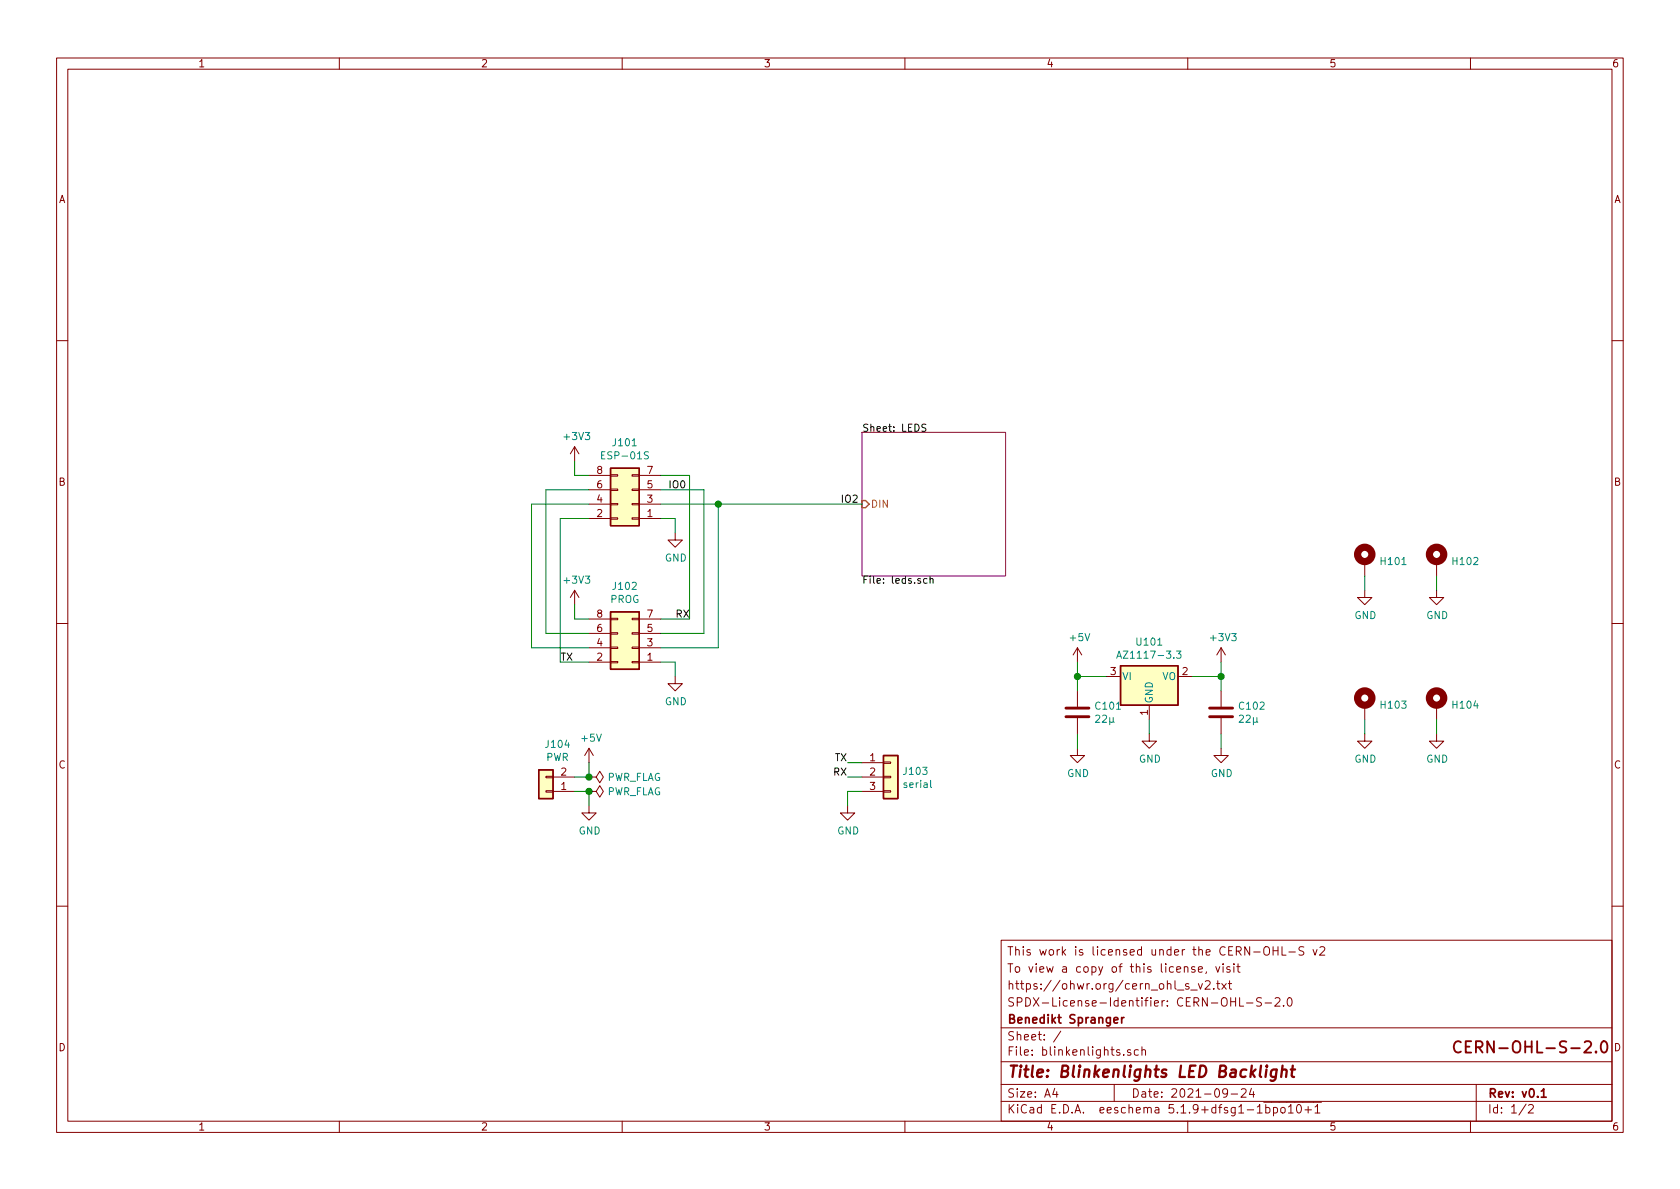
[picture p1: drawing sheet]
<svg xmlns="http://www.w3.org/2000/svg" width="297mm" height="210mm" viewBox="0 0 297 210" stroke-linecap="round" stroke-linejoin="round" font-family="sans-serif">
<g fill="none" stroke="#840000" stroke-width=".18">
<path d="M10 10.3h277v189.9h-277zM12 12.2h273v186.1h-273zM60 10.3v1.9M110 10.3v1.9M160 10.3v1.9M210 10.3v1.9M260 10.3v1.9M10 60.2h2M101.6 79l-.8 1.3M101.6 79v2.5M101.6 79l.8 1.3M285 60.2h2"/>
<path d="M104.1 91.7h3.8M104.1 89.1h3.8M104.1 86.6h3.8M104.1 84.1h3.8M107.9 83.9h1.3v.3h-1.3zM107.9 86.5h1.3v.2h-1.3zM107.9 91.6h1.3v.2h-1.3zM107.9 89h1.3v.3h-1.3zM111.8 83.9h1.2v.3h-1.2zM111.8 86.5h1.2v.2h-1.2zM111.8 91.6h1.2v.2h-1.2zM111.8 89h1.2v.3h-1.2z"/>
<path d="M113 91.7h3.8M113 89.1h3.8M113 86.6h3.8M113 84.1h3.8M119.4 94.2v1.3h1.2l-1.2 1.3-1.3-1.3h1.3M241.3 99.3v2.5M254 99.3v2.5M10 110.3h2M101.6 104.4v2.5M101.6 104.4l-.8 1.3M101.6 104.4l.8 1.3M104.1 117.1h3.8"/>
<path d="M104.1 114.5h3.8M104.1 112h3.8M104.1 109.5h3.8M107.9 109.3h1.3v.3h-1.3zM107.9 111.9h1.3v.2h-1.3zM107.9 117h1.3v.2h-1.3zM107.9 114.4h1.3v.3h-1.3zM111.8 109.3h1.2v.3h-1.2zM111.8 111.9h1.2v.2h-1.2zM111.8 117h1.2v.2h-1.2zM111.8 114.4h1.2v.3h-1.2zM113 117.1h3.8"/>
<path d="M113 114.5h3.8M113 112h3.8M113 109.5h3.8M119.4 119.6v1.3h1.2l-1.2 1.3-1.3-1.3h1.3M190.5 114.5l-.8 1.3M190.5 114.5v2.6M190.5 114.5l.8 1.3M195.6 119.6h2.5M208.3 119.6h2.5M215.9 114.5v2.6M215.9 114.5l-.8 1.3M215.9 114.5l.8 1.3"/>
<path d="M241.3 104.4v1.3h1.3l-1.3 1.2-1.3-1.2h1.3M254 104.4v1.3h1.3l-1.3 1.2-1.3-1.2h1.3M285 110.3h2M96.5 137.3h1.3v.2h-1.3zM96.5 139.8h1.3v.3h-1.3zM97.8 139.9h3.8M97.8 137.4h3.8M104.1 139.9h1.3l.6-1 .7 1-.7 1.1-.6-1.1M104.1 139.9h.1M104.1 137.4h1.3l.6-1 .7 1-.7 1-.6-1M104.1 137.4h.1M104.1 132.3l-.7 1.3"/>
<path d="M104.1 132.3v2.6M104.1 132.3l.8 1.3M152.4 139.9h3.8M152.4 137.4h3.8M152.4 134.9h3.8M156.2 139.8h1.3v.3h-1.3zM156.2 134.7h1.3v.3h-1.3zM156.2 137.3h1.3v.2h-1.3zM190.5 132.3v1.3h1.3l-1.3 1.3-1.3-1.3h1.3M190.5 122.2v2.8M190.5 127v2.8M203.2 129.8v1.3h1.3l-1.3 1.2-1.3-1.2h1.3"/>
<path d="M203.2 124.7v2.5M215.9 132.3v1.3h1.3l-1.3 1.3-1.3-1.3h1.3M215.9 122.2v2.8M215.9 127v2.8M241.3 129.8v1.3h1.3l-1.3 1.2-1.3-1.2h1.3M241.3 124.7v2.5M254 129.8v1.3h1.3l-1.3 1.2-1.3-1.2h1.3M254 124.7v2.5M104.1 142.5v1.3h1.3l-1.3 1.2-1.2-1.2h1.2M149.9 142.5v1.3h1.2l-1.2 1.2-1.3-1.2h1.3M10 160.2h2M177 166.3h108v32h-108z"/>
<path d="M210.2 174a.37 .37 0 0 0-.6 .1l.1 .3 .5 .1 .1 .1-.3 .3-.4-.1M210.5 175.1h1.2M211.3 171a.37 .37 0 0 0-.6 .1v.3l.6 .1v.1l-.2 .3h-.4M211.9 173.9l.3 1 .4-1M211.9 171.4l.7-.1-.1-.3-.4-.1-.2 .2 .1 .8h.5M213.1 173.6l.2-.2h.4l.2 .2 .1 .3-1 1h1M213.3 171.9l-.1 .3M214.6 174.8v.1M215 170.9l.3 1 .4-1M215.1 173.9h.6M215.3 173.4v1.3l.4 .2M216 173.9l.8 1"/>
<path d="M216.3 170.4v.2M216.3 170.9v1M216.8 173.9l-.8 1M217.2 173.9h.6M217.4 173.4v1.3l.4 .2M217.4 171l-.3-.1-.2 .2 .1 .3 .4 .1v.4h-.5M218.2 170.4v.2M218.2 170.9v1M218.7 170.9h.6M218.9 170.4v1.3l.4 .2M219.2 176.4v1.5h.7M220.4 177.4h1.1"/>
<path d="M223 176.5l-.5-.1-.3 .3 .1 .4 .7 .3v.4l-.3 .1-.5-.1M223.5 167.6l.3-.2a.53 .53 0 0 1 .7 .5v.5a.51 .51 0 0 1-.8 .4 1.05 1.05 0 0 1-.2-1.2zM223.7 177.4h1.1M225.1 167.4v1.5M225.1 168.1h.9M225.5 176.6l.2-.2h.3l.3 .5-.9 1h.9M226 167.4v1.5M226.7 167.4v1.5h.7M226.9 177.8v.1M227.7 176.6l.2-.2a.81 .81 0 0 1 .6 .6 .81 .81 0 0 1-.3 .8l-.1 .1a.79 .79 0 0 1-.4-1.3zM227.9 168.3h1.1M230.5 167.5l-.6-.1-.2 .3 .1 .3 .7 .3v.5l-.3 .1-.5-.1"/>
<path d="M232.2 167.9l.3 1 .4-1M233.4 167.6l.2-.2h.3l.3 .2v.2l-.9 1.1h.9M285 160.2h2M60 198.3v1.9M110 198.3v1.9M160 198.3v1.9M177 194.8h108M177 191.8h108M177 187.8h108M177 181.8h108M186.5 192.5l-.4 1h1M186.8 193v1"/>
<path d="M187.6 182.3l-1.3 2M197 191.8v3M198.7 186.5v.1M199.9 185.7l-.4-.1-.2 .2 .1 .2 .5 .2v.3h-.6M201.3 185.7l-.5-.1-.2 .3v.6l.2 .1 .5-.1M201.9 185.7l.2-.1 .4 .1v.9M201.9 185.1v1.5M210 198.3v1.9M217 193.2l-.1 .2a.48 .48 0 0 1-.6-.1v-.6a.48 .48 0 0 1 .6-.1l.1 .1a1.19 1.19 0 0 1-.2 1.2l-.5 .1M217.7 193.5h1.1M219.5 192.7l.2-.2h.3l.3 .2v.3v.2l-.9 .8h.9M221.3 192.5l-.4 1h.9"/>
<path d="M221.6 193v1M222.3 196.8h.9M223.4 194.9h10.3M223.8 195.9l.4-.1 .3 .3v.6l-.3 .1-.4-.1M223.8 195.3v1.5M225.2 195.9l.4-.1 .3 .3-.1 .6-.2 .1-.4-.1M225.2 195.8v1.5M226.5 196l.2-.2 .5 .2v.5l-.1 .2-.4 .1-.2-.1zM227.8 195.8l.4-.5v1.5M227.8 196.8h.9M229.4 195.4l.2-.1a.8 .8 0 0 1 .5 .8 .8 .8 0 0 1-.5 .7 1 1 0 0 1-.2-1.4zM230.7 196.3h1.2"/>
<path d="M231.3 195.7v1.1M232.5 195.8l.4-.5v1.5M232.5 196.8h.9M260 198.3v1.9M261 191.8v6.5M269.8 195.2l-1.2 2M270.3 195.5l.2-.2h.3l.3 .5-.9 1h.9"/>
</g>
<path d="M198.3 179.9v1M198.7 179.9l-.3 .2-.1 .1M197 180.4l.7-.1-.1-.3-.4-.1-.2 .2v.7h.6M272.5 193l.4-.5v1.5M272.5 194h.9" fill="none" stroke="#840000" stroke-width=".3"/>
<path d="M224 188.4v.2M225.7 189.1l-.2 1.6a.6 .6 0 0 1-.9 .3M225.7 189.2a.68 .68 0 0 0-1 .3v.6l.1 .2 .2 .1 .6-.1M226.7 189.3a.5 .5 0 0 1 .8 .1l-.1 1M226.8 188.4l-.3 2M228.2 189.1h.8M228.6 188.4l-.2 1.8v.1l.4 .1" fill="none" stroke="#840000" stroke-width=".41"/>
<path d="M277.8 185.4h1.5M280.2 184.3l.3-.2 .6 .1a.52 .52 0 0 1 .1 .8l-1.1 1.1h1.2M282.2 185.9v.2l-.1-.1 .1-.1v.2M283.2 184.3a.48 .48 0 0 1 .5-.2 .48 .48 0 0 1 .4 .4 1.03 1.03 0 0 1-.6 1.6 1.21 1.21 0 0 1-.3-1.8z" fill="none" stroke="#840000" stroke-width=".33"/>
<path d="M152.4 76.4h25.4v25.4h-25.4z" fill="none" stroke="#840084" stroke-width=".18"/>
<path d="M163.7 75.1l-.5-.1-.2 .1v.4l.6 .2 .1 .3-.2 .3-.5-.1M163.9 102.4l-.4-.1-.2 .2 .1 .6h.5M164.4 102.4l.2-.1 .3 .1 .1 .7M164.4 101.9v1.2" fill="none" stroke="#000" stroke-width=".18"/>
<path d="M152.4 88.5h.6l.7 .6-.7 .7h-.6z" fill="none" stroke="#848400" stroke-width=".25"/>
<g fill="none" stroke="#840000" stroke-width="1.3">
<circle cx="241.3" cy="98" r="1.27"/>
<circle cx="254" cy="98" r="1.27"/>
<circle cx="241.3" cy="123.4" r="1.27"/>
<circle cx="254" cy="123.4" r="1.27"/>
</g>
<path d="M188.5 126.7h4M188.5 125.2h4M213.9 126.7h4M213.9 125.2h4" fill="none" stroke="#840000" stroke-width=".51"/>
<g fill="#ffffc2" stroke="#ffffc2" stroke-width=".18">
<path d="M95.2 136.1h2.6v5.1h-2.6z"/>
<path d="M156.2 133.6h2.5v7.6h-2.5z"/>
<path d="M107.9 82.8h5.1v10.2h-5.1z"/>
<path d="M198.1 117.7h10.2v7h-10.2z"/>
<path d="M107.9 108.2h5.1v10.2h-5.1z"/>
</g>
<path d="M107.9 82.8h5.1v10.2h-5.1zM107.9 108.2h5.1v10.2h-5.1zM198.1 117.7h10.2v7h-10.2zM95.2 136.1h2.6v5.1h-2.6zM156.2 133.6h2.5v7.6h-2.5z" fill="none" stroke="#840000" stroke-width=".25"/>
<path d="M107 79.9h-.6v1.2h.6M106.4 80.5h.4M197.4 116.4l.5-1.3 .4 1.3M197.6 116h.6M208 115.1h.8l-.4 .5 .4 .1v.6l-.2 .1-.6-.1M164.5 138v1.1l.2 .2" fill="none" stroke="#008484" stroke-width=".18"/>
<g fill="none" stroke="#008400" stroke-width=".18">
<path d="M101.6 81.5v2.6h2.5M104.1 89.1h-10.1v25.4h10.1M104.1 86.6h-7.6v25.4h7.6M104.1 91.7h-5v25.4h5M116.8 89.1h35.6M116.8 84.1h5.1v25.4h-5.1M116.8 86.6h7.7v25.4h-7.7M116.8 91.7h2.6v2.5M127 89.1v25.4h-10.2M101.6 106.9v2.6h2.5M116.8 117.1h2.6v2.5M190.5 119.6h5.1"/>
<path d="M190.5 117.1v5.1M210.8 119.6h5.1M215.9 117.1v5.1M241.3 101.8v2.6M254 101.8v2.6M101.6 139.9h2.5v2.6M104.1 134.9v2.5h-2.5M149.9 137.4h2.5M149.9 134.9h2.5M152.4 139.9h-2.5v2.6M190.5 129.8v2.5M203.2 127.2v2.6"/>
<path d="M215.9 129.8v2.5M241.3 127.2v2.6M254 127.2v2.6"/>
</g>
<g fill="#008400" stroke="#008400" stroke-width=".25">
<circle cx="104.1" cy="139.9" r=".51"/>
<circle cx="104.1" cy="137.4" r=".51"/>
<circle cx="215.9" cy="119.6" r=".51"/>
<circle cx="127" cy="89.1" r=".51"/>
<circle cx="190.5" cy="119.6" r=".51"/>
</g>
<g font-size="2.8" fill="#840000">
<text x="178" y="190.5">Title: Blinkenlights LED Backlight</text>
<text x="255.8" y="186.2">CERN-OHL-S-2.0</text>
</g>
<g font-size="2.1" fill="#840000">
<text x="178" y="172">To view a copy of this license, visit</text>
<text x="178" y="169">This work is licensed under the CERN-OHL-S v2</text>
<text x="178" y="178">SPDX-License-Identifier: CERN-OHL-S-2.0</text>
<text x="178" y="175">https://ohwr.org/cern_ohl_s_v2.txt</text>
<text x="178" y="184">Sheet: /</text>
<text x="178" y="181">Benedikt Spranger</text>
<text x="178" y="186.7">File: blinkenlights.sch</text>
<text x="178" y="196.9">KiCad E.D.A. eeschema 5.1.9+dfsg1-1bpo10+1</text>
<text x="178" y="194.1">Size: A4</text>
<text x="200" y="194.1">Date: 2021-09-24</text>
<text x="263" y="194.1">Rev: v0.1</text>
<text x="263" y="196.9">Id: 1/2</text>
</g>
<g font-size="1.8" fill="#840000">
<text x="35" y="11.9">1</text>
<text x="85" y="11.9">2</text>
<text x="135" y="11.9">3</text>
<text x="185" y="11.9">4</text>
<text x="235" y="11.9">5</text>
<text x="285" y="11.9">6</text>
<text x="10.4" y="35.9">A</text>
<text x="285.4" y="35.9">A</text>
<text x="105.6" y="83.8">8</text>
<text x="114.5" y="83.8">7</text>
<text x="10.4" y="85.9">B</text>
<text x="105.6" y="88.9">4</text>
<text x="105.6" y="86.4">6</text>
<text x="114.5" y="88.9">3</text>
<text x="114.5" y="86.4">5</text>
<text x="285.4" y="85.9">B</text>
<text x="105.6" y="91.4">2</text>
<text x="114.5" y="91.4">1</text>
<text x="105.6" y="111.8">6</text>
<text x="105.6" y="109.2">8</text>
<text x="114.5" y="111.8">5</text>
<text x="114.5" y="109.2">7</text>
<text x="105.6" y="116.8">2</text>
<text x="105.6" y="114.3">4</text>
<text x="114.5" y="116.8">1</text>
<text x="114.5" y="114.3">3</text>
<text x="196.4" y="119.4">3</text>
<text x="209.1" y="119.4">2</text>
<text x="202.9" y="126.5" transform="rotate(-90 202.9 126.5)">1</text>
<text x="10.4" y="135.9">C</text>
<text x="99.2" y="137.2">2</text>
<text x="153.8" y="134.6">1</text>
<text x="153.8" y="137.2">2</text>
<text x="285.4" y="135.9">C</text>
<text x="99.2" y="139.7">1</text>
<text x="153.8" y="139.7">3</text>
<text x="10.4" y="185.9">D</text>
<text x="285.4" y="185.9">D</text>
<text x="35" y="199.9">1</text>
<text x="85" y="199.9">2</text>
<text x="135" y="199.9">3</text>
<text x="185" y="199.9">4</text>
<text x="235" y="199.9">5</text>
<text x="285" y="199.9">6</text>
</g>
<g font-size="1.8" fill="#008484">
<text x="99.9" y="77.8">+3V3</text>
<text x="106.9" y="81.2">ESP-01S</text>
<text x="108.5" y="78.9">J101</text>
<text x="117.6" y="99.3">GND</text>
<text x="244.3" y="99.9">H101</text>
<text x="257" y="99.9">H102</text>
<text x="99.9" y="103.2">+3V3</text>
<text x="107.9" y="106.6">PROG</text>
<text x="108.5" y="104.3">J102</text>
<text x="189.3" y="113.4">+5V</text>
<text x="214.2" y="113.4">+3V3</text>
<text x="239.5" y="109.5">GND</text>
<text x="252.2" y="109.5">GND</text>
<text x="198.5" y="116.5">AZ1117-3.3</text>
<text x="201.1" y="114.2">U101</text>
<text x="117.6" y="124.7">GND</text>
<text x="193.8" y="125.5">C101</text>
<text x="198.4" y="120.3">VI</text>
<text x="203.8" y="124.5" transform="rotate(-90 203.8 124.5)">GND</text>
<text x="205.5" y="120.3">VO</text>
<text x="219.2" y="125.5">C102</text>
<text x="244.3" y="125.3">H103</text>
<text x="257" y="125.3">H104</text>
<text x="102.9" y="131.2">+5V</text>
<text x="193.9" y="127.8">22µ</text>
<text x="219.3" y="127.8">22µ</text>
<text x="96.5" y="134.6">PWR</text>
<text x="96.6" y="132.3">J104</text>
<text x="159.9" y="137">J103</text>
<text x="188.7" y="137.4">GND</text>
<text x="201.4" y="134.9">GND</text>
<text x="214.1" y="137.4">GND</text>
<text x="239.5" y="134.9">GND</text>
<text x="252.2" y="134.9">GND</text>
<text x="107.2" y="140.6">PWR_FLAG</text>
<text x="107.2" y="138.1">PWR_FLAG</text>
<text x="159.9" y="139.3">serial</text>
<text x="102.3" y="147.6">GND</text>
<text x="148" y="147.6">GND</text>
</g>
<g font-size="1.8">
<text x="152.4" y="76.3">Sheet: LEDS</text>
<text x="118.1" y="86.4">IO0</text>
<text x="148.6" y="88.9">IO2</text>
<text x="152.4" y="103.2">File: leds.sch</text>
<text x="119.4" y="109.2">RX</text>
<text x="99.1" y="116.8">TX</text>
<text x="147.4" y="137.2">RX</text>
<text x="147.6" y="134.6">TX</text>
</g>
<text font-size="1.8" fill="#848400" x="153.9" y="89.8">DIN</text>
</svg>
